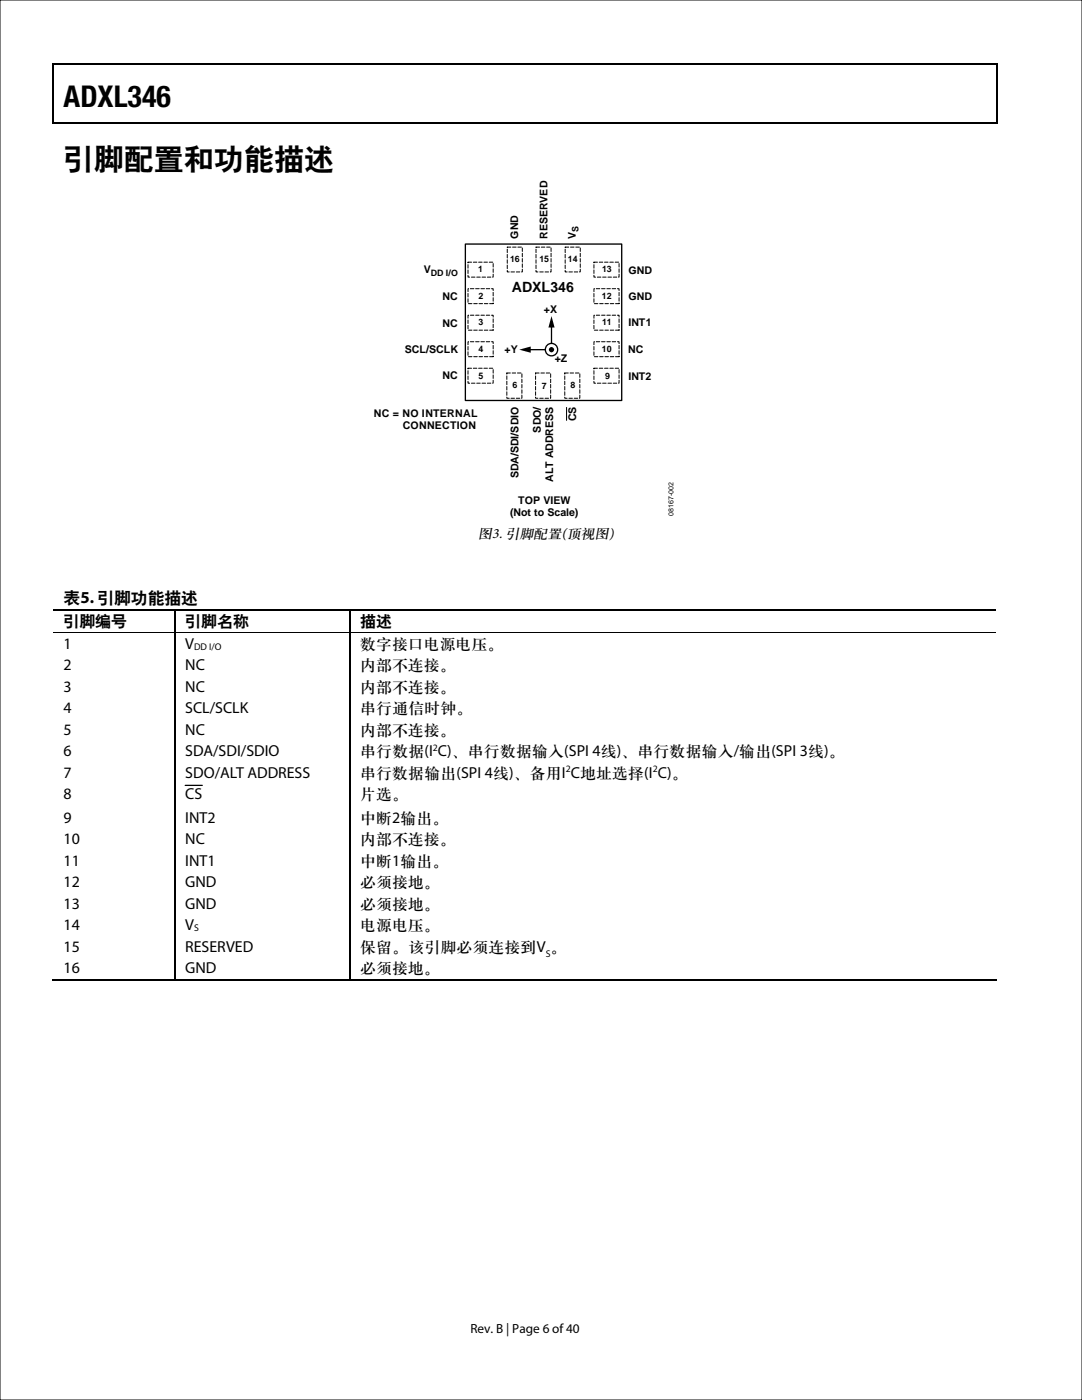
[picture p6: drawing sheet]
<svg xmlns="http://www.w3.org/2000/svg" width="216mm" height="279mm" viewBox="0 0 216 279" stroke-linecap="round" stroke-linejoin="round" font-family="sans-serif">
<path d="M10.5 12.7h.3v1h-.3zM198.8 12.7h.2v1h-.2zM198.8 12.7h.2v.3h-.2zM198.8 24.4h.2v.3h-.2z" fill="#000"/>
<path d="M10.5 12.8h188.3M10.7 13.7v11M198.9 13.7v11M10.5 24.5h188.3" fill="none" stroke="#000" stroke-width=".25"/>
<path d="M93.4 52.3h5v3h-5zM93.4 57.6h5v3h-5zM93.4 73.5h5v3h-5zM93.4 62.9h5v3h-5zM93.4 68.2h5v3h-5zM101.1 74.4h3v5.1h-3zM106.9 74.4h3v5.1h-3zM112.7 74.4h3v5.1h-3z" fill="none" stroke="#000" stroke-width=".2" stroke-dasharray=".7 .4"/>
<path d="M124 48.5l.5 .2-.4 .3-.1-.2z" fill="#fff"/>
<g fill="none" stroke="#000" stroke-width=".26">
<path d="M92.9 48.7h31.2v31.2h-31.2zM105.6 69.8h3.2M110 65v3.5"/>
<circle cx="110.1" cy="69.8" r="1.24"/>
</g>
<path d="M101.2 49.3h3v5h-3zM107 49.3h3v5h-3zM112.8 49.3h3v5h-3zM118.5 52.3h5v3h-5zM118.5 57.6h5v3h-5zM118.5 73.5h5v3h-5zM118.5 62.9h5v3h-5zM118.5 68.2h5v3h-5z" fill="none" stroke="#000" stroke-width=".2" stroke-dasharray=".7 .4"/>
<g fill="#000">
<path d="M103.6 69.8l2.3-.6v1.2zM110 63.1l.7 2.3h-1.3zM34.8 121.6h.3v.2h-.3zM69.7 121.6h.3v.2h-.3z"/>
<circle cx="110" cy="69.8" r=".52"/>
</g>
<path d="M113.1 81.2v2.8M10.7 126.3h188.1" fill="none" stroke="#000" stroke-width=".2"/>
<path d="M10.7 121.7h24.1M34.9 121.8v4.4M34.9 126.3v69.4M35.1 121.7h34.6M69.8 121.8v4.4M69.8 126.3v69.4M70 121.7h128.8M37 156.7h3.4M10.4 195.6h24.4M35.1 195.6h34.6M70 195.6h128.9" fill="none" stroke="#000" stroke-width=".25"/>
<path d="M0 0h215.9v279.4h-215.9z" fill="none" stroke="#0b0205" stroke-width=".2"/>
<g font-size="6">
<text x="12.7" y="21.3">ADXL346</text>
<text x="12.7" y="33.6">引脚配置和功能描述</text>
</g>
<text font-size="3.3" x="12.7" y="120.3">表5. 引脚功能描述</text>
<g font-size="3.2">
<text x="12.7" y="125">引脚编号</text>
<text x="37" y="125">引脚名称</text>
<text x="71.9" y="125">描述</text>
<text x="12.7" y="129.5">1</text>
<text x="37" y="129.5">V</text>
<text x="71.9" y="129.5">数字接口电源电压。</text>
<text x="12.7" y="133.8">2</text>
<text x="37" y="133.8">NC</text>
<text x="71.9" y="133.8">内部不连接。</text>
<text x="12.7" y="138">3</text>
<text x="12.7" y="142.3">4</text>
<text x="37" y="138">NC</text>
<text x="37" y="142.3">SCL/SCLK</text>
<text x="71.9" y="138">内部不连接。</text>
<text x="71.9" y="142.3">串行通信时钟。</text>
<text x="12.7" y="146.6">5</text>
<text x="37" y="146.6">NC</text>
<text x="71.9" y="146.6">内部不连接。</text>
<text x="12.7" y="150.9">6</text>
<text x="12.7" y="155.2">7</text>
<text x="37" y="150.9">SDA/SDI/SDIO</text>
<text x="37" y="155.2">SDO/ALT ADDRESS</text>
<text x="71.9" y="155.2">串行数据输出(SPI 4线)、备用I C地址选择(I C)。</text>
<text x="71.9" y="150.9">串行数据(I C)、串行数据输入(SPI 4线)、串行数据输入/输出(SPI 3线)。</text>
<text x="12.7" y="159.5">8</text>
<text x="37" y="159.6">CS</text>
<text x="71.9" y="159.5">片选。</text>
<text x="12.7" y="164.2">9</text>
<text x="37" y="164.2">INT2</text>
<text x="71.9" y="164.2">中断2输出。</text>
<text x="12.7" y="168.5">10</text>
<text x="12.7" y="172.8">11</text>
<text x="37" y="168.5">NC</text>
<text x="37" y="172.8">INT1</text>
<text x="71.9" y="168.5">内部不连接。</text>
<text x="71.9" y="172.8">中断1输出。</text>
<text x="12.7" y="177.1">12</text>
<text x="37" y="177.1">GND</text>
<text x="71.9" y="177.1">必须接地。</text>
<text x="12.7" y="181.4">13</text>
<text x="12.7" y="185.7">14</text>
<text x="37" y="185.7">V</text>
<text x="37" y="181.4">GND</text>
<text x="71.9" y="181.4">必须接地。</text>
<text x="71.9" y="185.7">电源电压。</text>
<text x="12.7" y="190">15</text>
<text x="37" y="190">RESERVED</text>
<text x="71.9" y="190">保留。该引脚必须连接到V 。</text>
<text x="12.7" y="194.3">16</text>
<text x="37" y="194.3">GND</text>
<text x="71.9" y="194.3">必须接地。</text>
</g>
<text font-size="2.9" x="95.4" y="107.4">图3. 引脚配置(顶视图)</text>
<text font-size="2.8" x="102.2" y="58.3">ADXL346</text>
<text font-size="2.6" x="93.9" y="266">Rev. B | Page 6 of 40</text>
<g font-size="2.1">
<text x="103.4" y="47.7" transform="rotate(-90 103.4 47.7)">GND</text>
<text x="109.3" y="47.7" transform="rotate(-90 109.3 47.7)">RESERVED</text>
<text x="114.9" y="47.7" transform="rotate(-90 114.9 47.7)">V</text>
<text x="84.6" y="54.6">V</text>
<text x="88.3" y="59.9">NC</text>
<text x="125.4" y="59.9">GND</text>
<text x="125.4" y="54.6">GND</text>
<text x="88.3" y="65.2">NC</text>
<text x="108.5" y="62.5">+X</text>
<text x="125.4" y="65.1">INT1</text>
<text x="80.8" y="70.4">SCL/SCLK</text>
<text x="100.6" y="70.5">+Y</text>
<text x="125.4" y="70.4">NC</text>
<text x="88.3" y="75.7">NC</text>
<text x="110.7" y="72.3">+Z</text>
<text x="125.4" y="75.8">INT2</text>
<text x="74.6" y="83.2">NC = NO INTERNAL</text>
<text x="80.4" y="85.7">CONNECTION</text>
<text x="107.9" y="86.3" transform="rotate(-90 107.9 86.3)">SDO/</text>
<text x="115" y="84.1" transform="rotate(-90 115 84.1)">CS</text>
<text x="103.5" y="95.5" transform="rotate(-90 103.5 95.5)">SDA/SDI/SDIO</text>
<text x="103.4" y="100.5">TOP VIEW</text>
<text x="110.4" y="96.2" transform="rotate(-90 110.4 96.2)">ALT ADDRESS</text>
<text x="101.8" y="103.1">(Not to Scale)</text>
</g>
<g font-size="2">
<text x="86.4" y="149.8">2</text>
<text x="112.9" y="154.1">2</text>
<text x="130.3" y="154.1">2</text>
<text x="108.9" y="191.1">S</text>
</g>
<g font-size="1.9">
<text x="38.7" y="129.6">DD I/O</text>
<text x="38.7" y="185.8">S</text>
</g>
<g font-size="1.8">
<text x="115.5" y="46.3" transform="rotate(-90 115.5 46.3)">S</text>
<text x="101.8" y="52.2">16</text>
<text x="107.6" y="52.2">15</text>
<text x="113.3" y="52.2">14</text>
<text x="86" y="55.1">DD I/O</text>
<text x="95.4" y="54.3">1</text>
<text x="95.5" y="59.6">2</text>
<text x="120.1" y="59.6">12</text>
<text x="120.1" y="54.3">13</text>
<text x="95.5" y="65">3</text>
<text x="120.1" y="65">11</text>
<text x="95.5" y="70.2">4</text>
<text x="120.1" y="70.2">10</text>
<text x="95.5" y="75.6">5</text>
<text x="102.2" y="77.5">6</text>
<text x="108.1" y="77.6">7</text>
<text x="113.8" y="77.5">8</text>
<text x="120.8" y="75.6">9</text>
</g>
<text font-size="1.4" x="134.4" y="102.9" transform="rotate(-90 134.4 102.9)">08167-002</text>
</svg>
